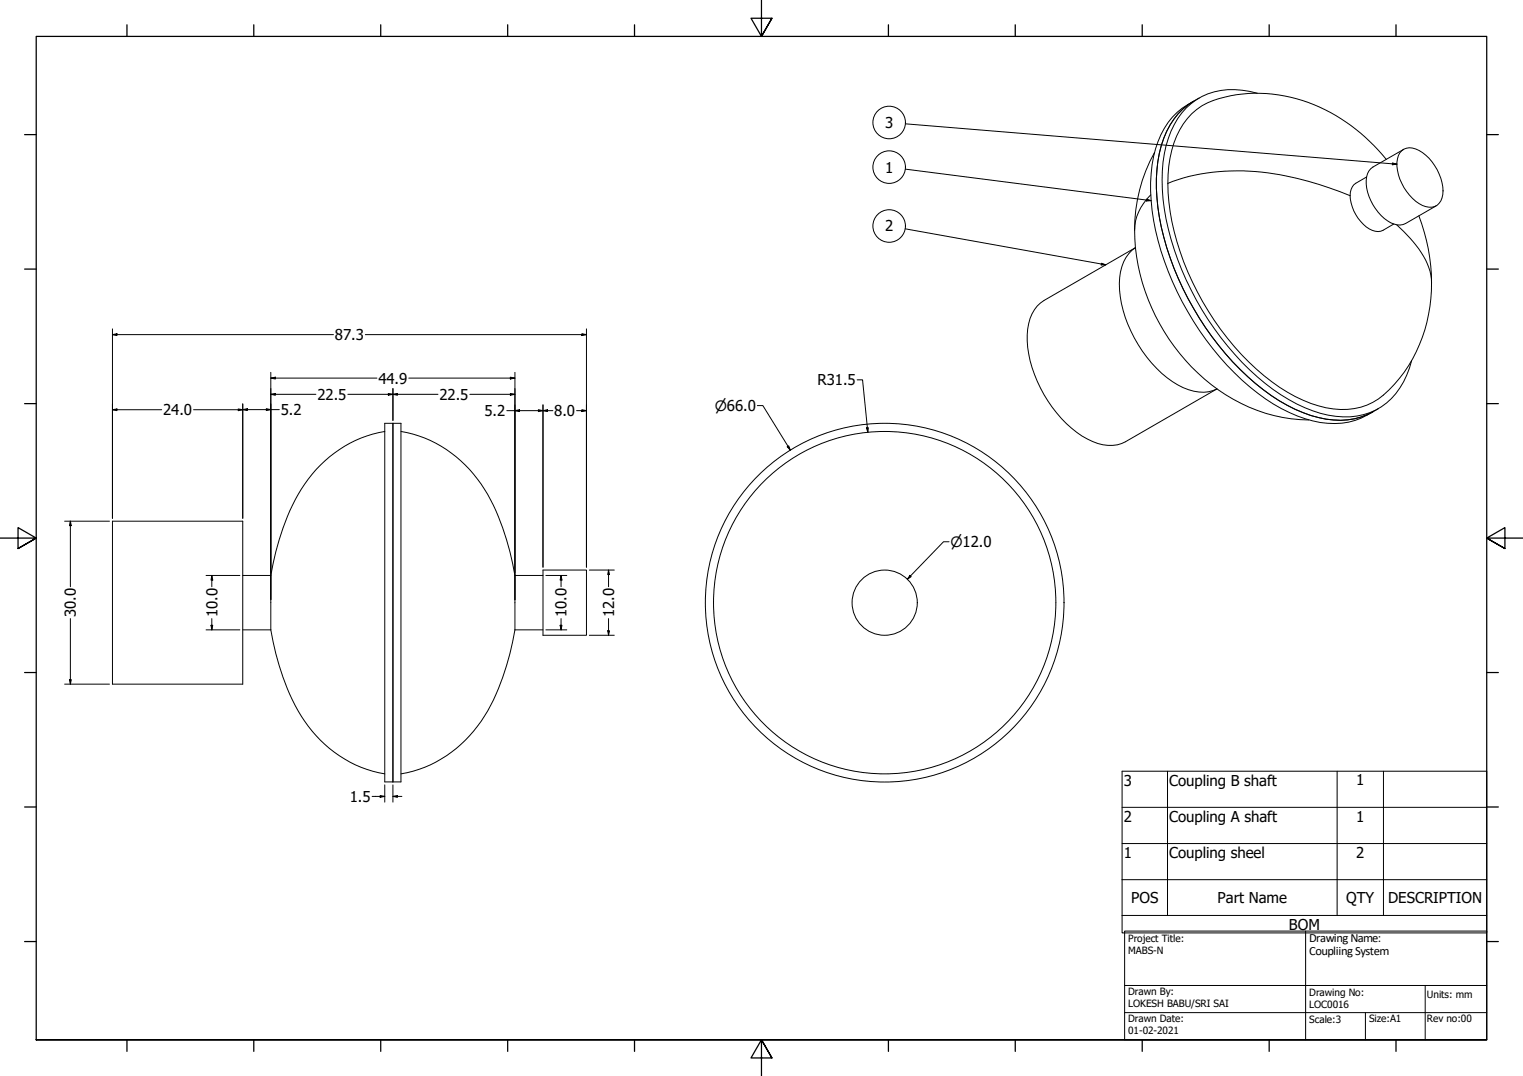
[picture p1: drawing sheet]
<svg xmlns="http://www.w3.org/2000/svg" width="841mm" height="594mm" viewBox="0 0 841 594" stroke-linecap="round" stroke-linejoin="round" font-family="sans-serif">
<!-- layer: Visible (ANSI) -->
<g fill="none" stroke="#000" stroke-width=".55">
<path d="M659 56a44 44 0 0 0-20 33 131 131 0 0 0 20 81 138 138 0 0 0 56 56 47 47 0 0 0 43 1M662 54a46 46 0 0 0-26 42 138 138 0 0 0 23 81 135 135 0 0 0 53 51 47 47 0 0 0 43 1l3-2M694 51a37 37 0 0 0-44 14 69 69 0 0 0-8 45 158 158 0 0 0 65 108 61 61 0 0 0 42 12 37 37 0 0 0 31-31M638 84a97 97 0 0 0 2 95 99 99 0 0 0 78 53h5M755 98l-6 3a11 11 0 0 0-2 13 19 19 0 0 0 14 14l3-1 6-3M765 88a91 91 0 0 0-82-36 39 39 0 0 0-30 16 65 65 0 0 0-8 44 151 151 0 0 0 62 102 60 60 0 0 0 41 12 39 39 0 0 0 25-17 90 90 0 0 0 12-85l-1-5M774 83a10 10 0 0 1 13 3 26 26 0 0 1 9 23 7 7 0 0 1-11 4 27 27 0 0 1-13-25zM775 82l-17 10a12 12 0 0 0-3 14 25 25 0 0 0 17 18l4-1 17-9M573 169l4-3 50-29a24 24 0 0 0-9 23 70 70 0 0 0 35 54 22 22 0 0 0 19 1l-50 29a23 23 0 0 1-24-3 70 70 0 0 1-31-56v-3a24 24 0 0 1 6-13zM212 238a72 72 0 0 0-53 47 155 155 0 0 0-9 33M212 234h9v198h-9zM217 234v198"/>
<path d="M221 238a72 72 0 0 1 54 47 155 155 0 0 1 9 33M761 226l-3 1M62 288h72v90h-72zM134 318h16M150 318v30M284 318v30M284 318h16M300 315h24v36h-24zM134 348h16M150 348a117 117 0 0 0 22 56 67 67 0 0 0 40 23M284 348a117 117 0 0 1-22 56 67 67 0 0 1-41 23M284 348h16"/>
<circle cx="489" cy="333" r="99"/>
<circle cx="489" cy="333" r="95"/>
<circle cx="489" cy="333" r="18"/>
</g>
<!-- layer: Visible Narrow (ANSI) -->
<path d="M635 108a27 27 0 0 0-8 19M645 101a121 121 0 0 1 77-1l24 8M771 124a51 51 0 0 1 19 30l1 2" fill="none" stroke="#000" stroke-width=".55"/>
<!-- layer: Symbol (ANSI) -->
<g fill="none" stroke="#000" stroke-width=".55">
<path d="M500 68l271 23M500 93l136 18M769 90l2 1h-2zM633 110l3 1h-3zM500 126l111 20M608 145l3 1h-3zM645 426v79M738 426v79M764 426v79M620 446h201M620 466h201M620 486h201v-60h-201v79"/>
<path d="M821 486v19h-201M620 505v10h201v-10"/>
<circle cx="491" cy="68" r="9"/>
<circle cx="491" cy="92" r="9"/>
<circle cx="491" cy="125" r="9"/>
</g>
<!-- layer: Border (ANSI) -->
<g fill="none" stroke="#000" stroke-width=".7">
<path d="M70 14v6M140 14v6M210 14v6M280 14v6M350 14v6M420 0v20l-5-10h11l-6 10 6-10M491 14v6M561 14v6M631 14v6M701 14v6M771 14v6M14 74h6"/>
<path d="M821 74h6M14 149h6M821 149h6M14 223h6M821 223h6M0 297h20l-10-6v12l10-6-10 6M841 297h-20l10-6v12l-10-6 10 6M14 371h6M821 371h6M14 446h6M821 446h6M14 520h6"/>
<path d="M821 520h6M20 574v-554h801v554h-801h801M70 574v6M140 574v6M210 574v6M280 574v6M350 574v6M491 574v6M561 574v6M631 574v6M701 574v6M771 574v6"/>
<path d="M426 584l-6-10 6 10h-11l5-10v20"/>
</g>
<!-- layer: Title (ANSI) -->
<path d="M621 514h200v60h-200zM721 514v60M621 559h200M621 544h200M754 559v15M787 544v30" fill="none" stroke="#000" stroke-width=".55"/>
<!-- layer: Dimension (ANSI) -->
<g fill="none" stroke="#000" stroke-width=".55">
<path d="M62 185l3-1v1zM62 185h122M62 182v104M202 185h122M321 184l3 1h-3zM324 182v131M150 209l2-1v1zM150 218l2-1v1zM150 206v125M150 209h58M150 218h24M192 218h50"/>
<path d="M214 217l3 1h-3zM217 218l2-1v1zM217 215v17M226 209h58M259 218h25M282 208l2 1h-2zM282 217l2 1h-2zM284 206v125M473 210h3l3 29M62 226h3v1zM62 226h27M132 226h2l-2 1z"/>
<path d="M134 226h3v1zM134 223v63M147 226h3l-3 1zM154 226h-47M280 227h25M284 227l3-1v1zM297 226l3 1h-3zM300 227l2-1v1zM300 224v89M318 227h6M321 226l3 1h-3zM418 224h3l15 25"/>
<path d="M478 236h1v3zM435 247l1-1v3zM36 288h24M39 288v2h-1zM39 288v36M524 299h-3l-20 21M114 318h18M117 318v2zM117 318v6M301 318h12M310 318v2h-1zM310 318v6"/>
<path d="M325 315h14M336 315l1 2h-1zM336 315v9M502 318h1l-2 2zM39 342v36M114 348h18M117 345v3zM117 342v6M301 348h12M309 345h1v3zM310 342v6M325 351h14"/>
<path d="M336 348h1l-1 3zM336 342v9M36 378h24M38 375h1v3zM205 440h7M210 439l2 1h-2zM212 433v10M217 440l2-1v1zM217 440h5M217 433v10"/>
</g>
<g fill="#000">
<path d="M62 185l3-1v1z" fill-rule="evenodd"/>
<path d="M321 184l3 1h-3z" fill-rule="evenodd"/>
<path d="M150 209l2-1v1z" fill-rule="evenodd"/>
<path d="M150 218l2-1v1z" fill-rule="evenodd"/>
<path d="M214 217l3 1h-3z" fill-rule="evenodd"/>
<path d="M217 218l2-1v1z" fill-rule="evenodd"/>
<path d="M282 208l2 1h-2z" fill-rule="evenodd"/>
<path d="M282 217l2 1h-2z" fill-rule="evenodd"/>
<path d="M62 226h3v1z" fill-rule="evenodd"/>
<path d="M132 226h2l-2 1z" fill-rule="evenodd"/>
<path d="M134 226h3v1z" fill-rule="evenodd"/>
<path d="M147 226h3l-3 1z" fill-rule="evenodd"/>
<path d="M284 227l3-1v1z" fill-rule="evenodd"/>
<path d="M297 226l3 1h-3z" fill-rule="evenodd"/>
<path d="M300 227l2-1v1z" fill-rule="evenodd"/>
<path d="M321 226l3 1h-3z" fill-rule="evenodd"/>
<path d="M478 236h1v3z" fill-rule="evenodd"/>
<path d="M435 247l1-1v3z" fill-rule="evenodd"/>
<path d="M39 288v2h-1z" fill-rule="evenodd"/>
<path d="M336 315l1 2h-1z" fill-rule="evenodd"/>
<path d="M502 318h1l-2 2z" fill-rule="evenodd"/>
<path d="M117 318v2z" fill-rule="evenodd"/>
<path d="M310 318v2h-1z" fill-rule="evenodd"/>
<path d="M117 345v3z" fill-rule="evenodd"/>
<path d="M309 345h1v3z" fill-rule="evenodd"/>
<path d="M336 348h1l-1 3z" fill-rule="evenodd"/>
<path d="M38 375h1v3z" fill-rule="evenodd"/>
<path d="M217 440l2-1v1z" fill-rule="evenodd"/>
<path d="M210 439l2 1h-2z" fill-rule="evenodd"/>
</g>
<!-- layer: Symbol (ANSI) -->
<g fill="#000">
<path d="M769 90l2 1h-2z" fill-rule="evenodd"/>
<path d="M633 110l3 1h-3z" fill-rule="evenodd"/>
<path d="M608 145l3 1h-3z" fill-rule="evenodd"/>
</g>
<g font-size="8.3">
<text x="489" y="71">3</text>
<text x="489" y="95">1</text>
<text x="489" y="128">2</text>
<text x="185" y="188">87.3</text>
<text x="209" y="212">44.9</text>
<text x="451" y="213">R31.5</text>
<text x="175" y="221">22.5</text>
<text x="243" y="221">22.5</text>
<text x="90" y="229">24.0</text>
<text x="155" y="229">5.2</text>
<text x="268" y="230">5.2</text>
<text x="306" y="230">8.0</text>
<text x="42" y="341" transform="rotate(-90 42 341)">30.0</text>
<text x="120" y="341" transform="rotate(-90 120 341)">10.0</text>
<text x="313" y="341" transform="rotate(-90 313 341)">10.0</text>
<text x="339" y="341" transform="rotate(-90 339 341)">12.0</text>
<text x="621" y="434">3</text>
<text x="646" y="434">Coupling B shaft</text>
<text x="749" y="434">1</text>
<text x="193" y="443">1.5</text>
<text x="621" y="454">2</text>
<text x="646" y="454">Coupling A shaft</text>
<text x="749" y="454">1</text>
<text x="621" y="474">1</text>
<text x="646" y="474">Coupling sheel</text>
<text x="749" y="474">2</text>
<text x="625" y="499">POS</text>
<text x="672" y="499">Part Name</text>
<text x="743" y="499">QTY</text>
<text x="767" y="499">DESCRIPTION</text>
<text x="712" y="513">BOM</text>
</g>
<g font-size="7.9">
<text x="395" y="227">⌀66.0</text>
<text x="525" y="302">⌀12.0</text>
</g>
<g font-size="6.9">
<text x="723" y="520">DrawingName:</text>
<text x="723" y="527">CoupliingSystem</text>
</g>
<g font-size="5.5">
<text x="623" y="520">Project Title:</text>
<text x="623" y="527">MABS-N</text>
<text x="623" y="549">Drawn By:</text>
<text x="723" y="550">Drawing No:</text>
<text x="788" y="551">Units: mm</text>
<text x="623" y="556">LOKESH BABU/SRI SAI</text>
<text x="723" y="557">LOC0016</text>
<text x="623" y="564">Drawn Date:</text>
<text x="723" y="565">Scale:3</text>
<text x="756" y="564">Size:A1</text>
<text x="788" y="564">Rev no:00</text>
<text x="623" y="571">01-02-2021</text>
</g>
</svg>
